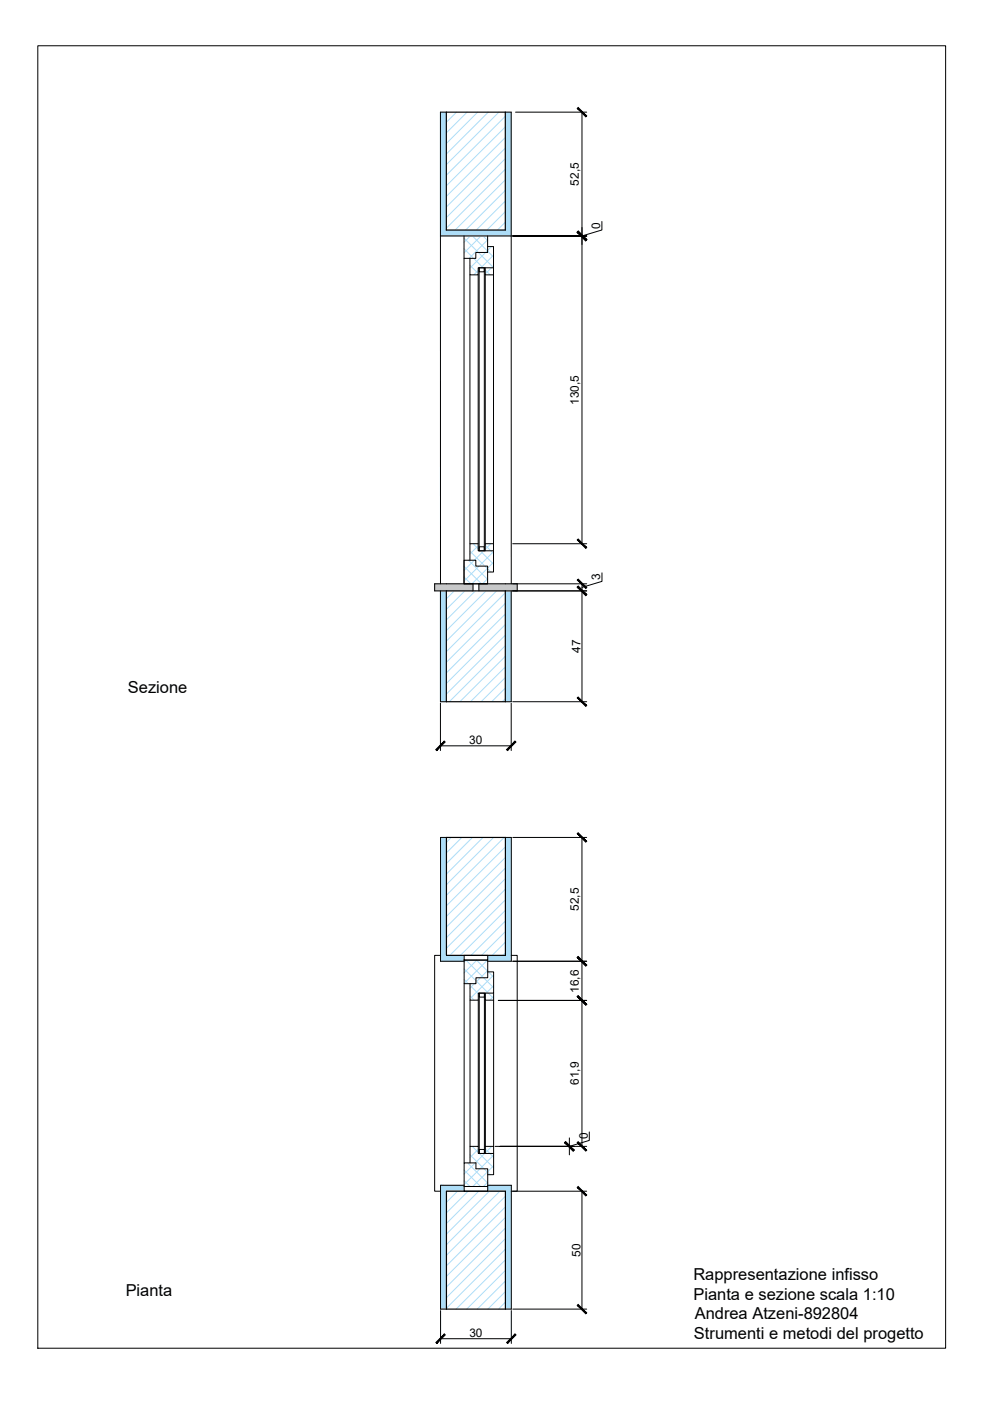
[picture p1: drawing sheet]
<svg xmlns="http://www.w3.org/2000/svg" width="420mm" height="594mm" viewBox="0 0 420 594" stroke-linecap="round" stroke-linejoin="round" font-family="sans-serif">
<!-- layer: vetr -->
<g fill="none" stroke="#adddf7" stroke-width=".42">
<path d="M193.6 47.6l-4.4 4.3M198 47.6l-8.8 8.8M202.5 47.6l-13.3 13.3M207 47.6l-17.8 17.7M211.5 47.6l-22.3 22.2M214.2 49.3l-25 25M214.2 53.8l-25 25M214.2 58.3l-25 25M214.2 62.8l-25 25M214.2 67.3l-25 25M214.2 71.8l-25 25M214.2 76.3l-21.3 21.3"/>
<path d="M214.2 80.7l-16.8 16.9M214.2 85.2l-12.3 12.4M214.2 89.7l-7.8 7.9M214.2 94.2l-3.3 3.4M196.7 105.5l8.1 8.1M196.7 101l12.5 12.5M199.2 112.5l3.5 3.5M199.4 100.1l-2.7 2.6M200.3 100.1l8.9 8.9M202.7 114.7l-1.8 1.9M203.9 100.1l-7.2 7.1M204.8 100.1l1.9 1.9"/>
<path d="M205.7 114.5l2.1 2.1M206.7 101.7l-7.8 7.9M208.4 104.6l-9.2 9.1M209.2 112.7l-3.5 3.5M209.2 108.2l-5.3 5.4M198.6 237.6l8.1 8.1M199.2 233.7l8.9 8.9M200.6 230.6l2.1 2.1M202.7 231.4l-3.5 3.5M203.6 233.6l5.6 5.6M205.1 233.6l-8.4 8.3M205.7 231.2l3.5 3.5"/>
<path d="M208.1 230.6l-2.4 2.3M209.2 233.9l-12.5 12.5M209.2 238.4l-9.1 9.2M192.6 250.6l-3.4 3.3M196.7 244.7l2.9 2.9M196.7 240.2l7.4 7.4M197.1 250.6l-7.9 7.8M201.6 250.6l-12.4 12.3M206.1 250.6l-16.9 16.8M206.7 245.4l-2.1 2.2M210.6 250.6l-21.4 21.3M214.2 251.4l-25 25"/>
<path d="M214.2 255.9l-25 25M214.2 260.4l-25 25M214.2 264.8l-25 25M214.2 269.3l-25 25M214.2 273.8l-23.7 23.8M214.2 278.3l-19.2 19.3M214.2 282.8l-14.7 14.8M214.2 287.3l-10.2 10.3M214.2 291.8l-5.7 5.8M214.2 296.3l-1.2 1.3M191.3 355.1l-2 2.1M195.8 355.1l-6.5 6.5"/>
<path d="M200.3 355.1l-11 11M204.8 355.1l-15.5 15.5M209.3 355.1l-20 20M213.8 355.1l-24.5 24.5M214.3 359.1l-25 25M214.3 363.6l-25 25M214.3 368.1l-25 25M214.3 372.6l-25 25M214.3 377l-25 25.1M214.3 381.5l-23.6 23.6M214.3 386l-19.1 19.1M214.3 390.5l-14.6 14.6"/>
<path d="M214.3 395l-10.1 10.1M214.3 399.5l-5.6 5.6M196.8 410.8l12.5 12.6M196.8 415.3l1.8 1.8M197.5 407.1l11.8 11.8M197.7 407.1l-.9 .9M199.3 417.8l3.5 3.5M202 407.1l4.8 4.8M202.2 407.1l-5.4 5.4M206.5 407.1l.3 .3M206.7 407.1l-9.9 9.9M206.8 411.5l-7.5 7.5"/>
<path d="M207 412.1l2.3 2.3M209.3 418l-3.5 3.5M209.3 413.5l-10 10M214.3 404l-1.1 1.1M199.3 422.3l1.8 1.8M209.3 422.5l-1.7 1.6M196.8 496.2l6.9 6.9M197 493.1l-.2 .2M198.2 493.1l8.6 8.6M199.3 489.7l8.4 8.4M199.5 486.1l-.2 .2M200.2 486.1l2.6 2.6"/>
<path d="M202.8 487.3l-3.5 3.5M203.2 489.1l6.1 6.1M205.5 489.1l-8.7 8.7M205.8 487.2l3.5 3.5M208.5 486.1l-2.7 2.7M209.2 486.1l.1 .1M209.3 489.8l-12.5 12.5M209.3 494.3l-8.8 8.8M189.5 505.1l-.2 .2M194 505.1l-4.7 4.7M196.8 500.7l2.4 2.4M198.5 505.1l-9.2 9.2"/>
<path d="M203 505.1l-13.7 13.7M206.8 501.3l-1.8 1.8M207.5 505.1l-18.2 18.2M211.9 505.1l-22.6 22.7M214.3 507.3l-25 25M214.3 511.8l-25 25M214.3 516.3l-25 24.9M214.3 520.7l-25 25M214.3 525.2l-25 25M214.3 529.7l-25 25M214.3 534.2l-20.9 20.9M214.3 538.7l-16.4 16.4"/>
<path d="M214.3 543.2l-11.9 11.9M214.3 547.7l-7.5 7.4M214.3 552.2l-3 2.9"/>
</g>
<g fill="#adddf7" stroke="#adddf7" stroke-width=".42">
<path d="M214.2 47.6l2.5 50v-50zM214.2 47.6l2.5 50h-2.5z"/>
<path d="M186.7 47.6l2.5 50v-50zM186.7 47.6l2.5 50h-2.5z"/>
<path d="M186.7 97.6l30 2.5v-2.5zM186.7 97.6l30 2.5h-30z"/>
<path d="M214.2 250.6l2.5 47v-47zM214.2 250.6l2.5 47h-2.5z"/>
<path d="M186.7 250.6l2.5 47v-47zM186.7 250.6l2.5 47h-2.5z"/>
<path d="M214.3 355.1l2.5 50v-50zM214.3 355.1l2.5 50h-2.5z"/>
<path d="M186.8 355.1l2.5 50v-50zM186.8 355.1l2.5 50h-2.5z"/>
<path d="M206.8 405.1l10 2v-2zM206.8 405.1l10 2h-10z"/>
<path d="M186.8 405.1l10 2v-2zM186.8 405.1l10 2h-10z"/>
<path d="M206.8 407.1l10 .5v-.5zM206.8 407.1l10 .5h-10z"/>
<path d="M186.8 407.1l10 .5v-.5zM186.8 407.1l10 .5h-10z"/>
<path d="M206.8 502.6l10 .5v-.5zM206.8 502.6l10 .5h-10z"/>
<path d="M186.8 502.6l10 .5v-.5zM186.8 502.6l10 .5h-10z"/>
<path d="M206.8 503.1l10 2v-2zM206.8 503.1l10 2h-10z"/>
<path d="M186.8 503.1l10 2v-2zM186.8 503.1l10 2h-10z"/>
<path d="M214.3 505.1l2.5 50v-50zM214.3 505.1l2.5 50h-2.5z"/>
<path d="M186.8 505.1l2.5 50v-50zM186.8 505.1l2.5 50h-2.5z"/>
</g>
<g fill="#c7c8ca" stroke="#c7c8ca" stroke-width=".42">
<path d="M203 247.6l16.3 3v-3zM203 247.6l16.3 3h-16.3z"/>
<path d="M184.3 247.6l16.2 3v-3zM184.3 247.6l16.2 3h-16.2z"/>
</g>
<!-- layer: Layer1 -->
<path d="M189.2 47.6h25v50h-25zM189.2 250.6h25v47h-25zM189.3 355.1h25v50h-25zM189.3 505.1h25v50h-25z" fill="none" stroke="#000" stroke-width=".5"/>
<!-- layer: vetr -->
<g fill="none" stroke="#000" stroke-width=".42">
<path d="M189.2 47.6h-2.5v52.5h30v-52.5h-2.5M218.6 47.6h30.1M246.7 47.6v183M246.7 96.5v7.2M255.2 93.9v3.6l-8.5 2.6M202.7 116.6v114M203.1 113.6h2.2v120v-1.7h-2.2v1.7zM203.1 113.6v1.7h2.2v-1.7M205.7 116.6v114M217.4 100.1h31.3h-31.3M217.4 100.1h31.3M217.4 230.6h31.3"/>
<path d="M186.7 250.6v47h2.5M216.7 250.6v47h-2.5M217.4 250.6h31.4M217.4 247.6h31.4M246.8 247.6l-.1 50M255.2 242.9v3.6l-8.4 2.6M186.7 298.2v20.1M216.7 298.2v20.1M217.4 297.6h31.3M186.7 316.3h30M189.3 355.1h-2.5v52.5h10M214.3 355.1h2.5v52.5h-10"/>
<path d="M217.4 355.1h31.3M246.7 355.1v131M217.4 407.6h31.3M202.8 424.1v62M203.2 421.1h2.2v1.7h-2.2zM203.2 421.1v68M205.4 421.1v68M205.8 424.1v62M211.3 424.2h37.4M249.8 480v3.6l-8.4 2.5M203.2 487.4h2.2v1.7h-2.2zM209.9 486.1h38.8"/>
<path d="M241.4 482.5v7.2M196.8 502.6h-10v52.5h2.5M206.8 502.6h10v52.5h-2.5M217.4 505.1h31.3M246.7 505.1v50M186.8 555.7v14M216.8 555.7v14M217.4 555.1h31.3M186.8 567.7h30"/>
</g>
<!-- layer: Layer2 -->
<path d="M189.2 250.6h-4.9v-3h16.2v3M203 250.6v-3h16.3v3h-5.1" fill="none" stroke="#000" stroke-width=".42"/>
<!-- layer: proie -->
<path d="M186.7 100.1l.1 147.5M196.7 109.6v138h10M199.2 116.6v114M209.2 116.6v114M216.7 100.1l.1 147.5M186.8 405.1h-2.5v100h2.5M196.8 417.1v76M216.8 405.1h2.5v100h-2.5M199.3 424.1v62M209.3 424.1v62" fill="none" stroke="#000" stroke-width=".42"/>
<!-- layer: tela -->
<path d="M196.8 405.1h10v2h-10zM196.8 503.1h10v2h-10z" fill="none" stroke="#000" stroke-width=".42"/>
<!-- layer: tela2 -->
<path d="M196.7 100.1v9.5h5v-2.5h5v-7M205.7 113.6v3h3.5v-3M206.7 104.6h2.5v9h-6.5v3h-3.5v-7M196.7 237.6h5v2.5h5v7.5h-10zM199.2 237.6v-7h3.5v3h6.5v9h-2.5M205.7 233.6v-3h3.5v3M196.8 407.1h10v7.5h-5v2.5h-5zM206.8 412.1h2.5v9h-6.5v3h-3.5v-7M205.8 421.1v3h3.5v-3M196.8 493.1h5v2.5h5v7.5h-10zM199.3 493.1v-7h3.5v3h6.5v9h-2.5M205.8 489.1v-3h3.5v3" fill="none" stroke="#000" stroke-width=".42"/>
<!-- layer: Layer4 -->
<path d="M203.1 233.6h2.2" fill="none" stroke="#000" stroke-width=".42"/>
<!-- layer: 0 -->
<path d="M16 19.4h384.9v552.3h-384.9z" fill="none" stroke="#000" stroke-width=".42"/>
<g fill="#000" stroke="#000" stroke-width=".42">
<path d="M244.8 45.9l3.6 3.6 .3-.3zM244.8 45.9l.3-.3 3.6 3.6z"/>
<path d="M245.1 98.1l-.3 .4 3.9 3.2zM244.8 98.5l3.9 3.2-.3 .4z"/>
<path d="M245.1 98.1l-.3 .4 3.9 3.2zM244.8 98.5l3.9 3.2-.3 .4z"/>
<path d="M244.8 98.5l3.6 3.6 .3-.4zM244.8 98.5l.3-.4 3.6 3.6z"/>
<path d="M244.8 98.5l3.6 3.6 .3-.4zM244.8 98.5l.3-.4 3.6 3.6z"/>
<path d="M245.1 228.6l-.3 .3 3.9 3.3zM244.8 228.9l3.9 3.3-.3 .4z"/>
<path d="M244.8 248.9l4 3.3-3.6-3.6zM244.8 248.9l4 3.3-.4 .3z"/>
<path d="M244.8 248.9l3.6 3.6 .3-.3zM244.8 248.9l.3-.3 3.6 3.6z"/>
<path d="M244.8 246l3.6 3.6 .4-.4zM244.8 246l.4-.4 3.6 3.6z"/>
<path d="M245.1 295.6l-.3 .3 3.9 3.3zM244.8 295.9l3.9 3.3-.3 .3z"/>
<path d="M188.4 314.3l-3.3 3.9 3.6-3.6zM184.7 317.9l3.7-3.6-3.3 3.9z"/>
<path d="M214.7 317.9l.4 .3 3.2-3.9zM218.3 314.3l.4 .3-3.6 3.6z"/>
<path d="M244.7 353.5l3.6 3.6 .4-.4zM245.1 353.1l3.6 3.6-4-3.2z"/>
<path d="M245.1 405.6l-.4 .4 4 3.2zM244.7 406l4 3.2-.4 .4z"/>
<path d="M244.7 406l3.6 3.6 .4-.4zM244.7 406l.4-.4 3.6 3.6z"/>
<path d="M245.1 422.2l-.4 .4 4 3.2zM244.7 422.6l4 3.2-.4 .4z"/>
<path d="M244.7 422.6l3.6 3.6 .4-.4zM244.7 422.6l.4-.4 3.6 3.6z"/>
<path d="M239.8 484.1l-.4 .4 4 3.2zM239.4 484.5l4 3.2-.4 .4z"/>
<path d="M239.4 484.5l3.6 3.6 .4-.4zM239.4 484.5l.4-.4 3.6 3.6z"/>
<path d="M245.1 484.1l-.4 .4 4 3.2zM244.7 484.5l4 3.2-.4 .4z"/>
<path d="M244.7 503.5l3.6 3.6 .4-.4zM245.1 503.1l3.6 3.6-4-3.2z"/>
<path d="M245.1 553.1l-.4 .4 4 3.2zM244.7 553.5l4 3.2-.4 .4z"/>
<path d="M188.4 565.7l-3.2 4 3.6-3.6zM188.4 565.7l-3.2 4-.4-.4z"/>
<path d="M218.4 565.7l-3.6 3.6 .4 .4zM218.4 565.7l.4 .4-3.6 3.6z"/>
</g>
<g font-size="7">
<text x="54.2" y="293.7">Sezione</text>
<text x="294" y="542.7">Rappresentazione infisso</text>
<text x="53.3" y="549.6">Pianta</text>
<text x="294" y="551.1">Pianta e sezione scala 1:10</text>
<text x="294.5" y="559.4">Andrea Atzeni-892804</text>
<text x="294.2" y="567.8">Strumenti e metodi del progetto</text>
</g>
<g font-size="5">
<text x="245.4" y="78.7" transform="rotate(-90 245.4 78.7)">52,5</text>
<text x="254.5" y="97.1" transform="rotate(-90 254.5 97.1)">0</text>
<text x="245.4" y="171.8" transform="rotate(-90 245.4 171.8)">130,5</text>
<text x="254.5" y="246.1" transform="rotate(-90 254.5 246.1)">3</text>
<text x="246.1" y="276.8" transform="rotate(-90 246.1 276.8)">47</text>
<text x="199" y="315.6">30</text>
<text x="245.4" y="386.3" transform="rotate(-90 245.4 386.3)">52,5</text>
<text x="245.4" y="421" transform="rotate(-90 245.4 421)">16,6</text>
<text x="245.4" y="460" transform="rotate(-90 245.4 460)">61,9</text>
<text x="249.2" y="483.2" transform="rotate(-90 249.2 483.2)">0</text>
<text x="246.1" y="532.9" transform="rotate(-90 246.1 532.9)">50</text>
<text x="199" y="567">30</text>
</g>
</svg>
